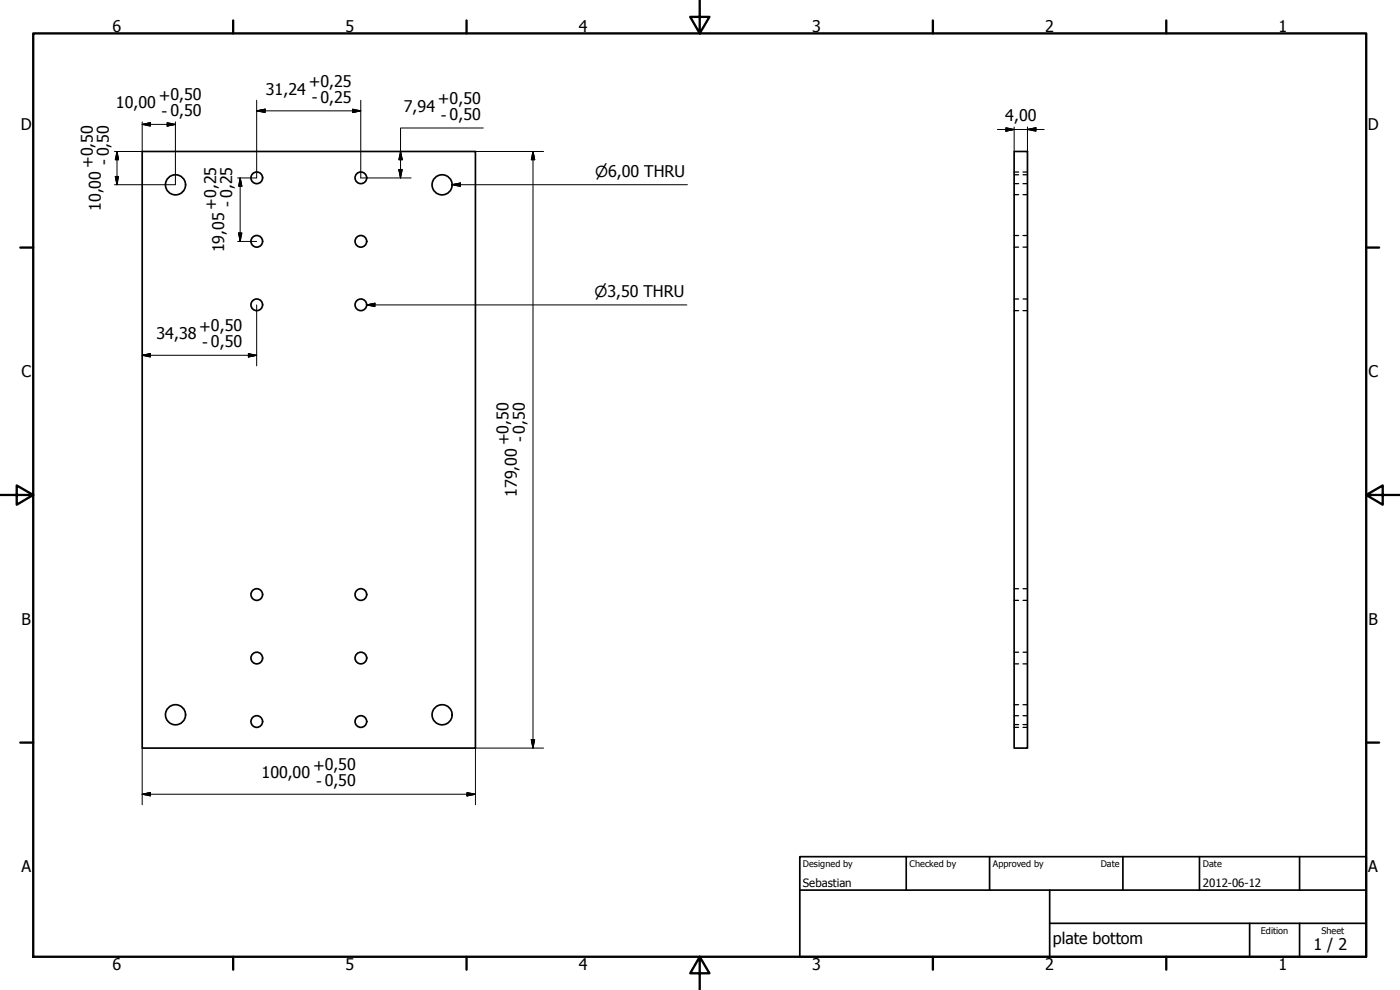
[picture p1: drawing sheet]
<svg xmlns="http://www.w3.org/2000/svg" width="420mm" height="297mm" viewBox="0 0 420 297" stroke-linecap="round" stroke-linejoin="round" font-family="sans-serif">
<!-- layer: Visible (ISO) -->
<g fill="none" stroke="#000" stroke-width=".51">
<path d="M42.7 45.5h100v179h-100zM304.4 45.5h4v179h-4z"/>
<circle cx="52.7" cy="55.5" r="3"/>
<circle cx="77.1" cy="53.4" r="1.75"/>
<circle cx="108.3" cy="53.4" r="1.75"/>
<circle cx="132.7" cy="55.5" r="3"/>
<circle cx="77.1" cy="72.4" r="1.75"/>
<circle cx="108.3" cy="72.4" r="1.75"/>
<circle cx="77.1" cy="91.5" r="1.75"/>
<circle cx="108.3" cy="91.5" r="1.75"/>
<circle cx="77.1" cy="178.4" r="1.75"/>
<circle cx="108.3" cy="178.4" r="1.75"/>
<circle cx="77.1" cy="197.4" r="1.75"/>
<circle cx="108.3" cy="197.4" r="1.75"/>
<circle cx="52.7" cy="214.5" r="3"/>
<circle cx="77.1" cy="216.5" r="1.75"/>
<circle cx="108.3" cy="216.5" r="1.75"/>
<circle cx="132.7" cy="214.5" r="3"/>
</g>
<!-- layer: Hidden (ISO) -->
<g fill="none" stroke="#000" stroke-width=".38">
<path d="M304.4 52.4h1.3M304.4 58.4h1.3M304.4 51.6h1.3M304.4 55.1h1.3M307 52.4h1.4M307 58.4h1.4M307 51.6h1.4M307 55.1h1.4M304.4 70.7h1.3M304.4 74.2h1.3M307 70.7h1.4M307 74.2h1.4"/>
<path d="M304.4 89.7h1.3M304.4 93.2h1.3M307 89.7h1.4M307 93.2h1.4M304.4 176.6h1.3M307 176.6h1.4M304.4 195.7h1.3M304.4 199.2h1.3M304.4 180.1h1.3M307 195.7h1.4M307 199.2h1.4M307 180.1h1.4"/>
<path d="M304.4 211.4h1.3M304.4 217.4h1.3M304.4 214.7h1.3M304.4 218.2h1.3M307 211.4h1.4M307 217.4h1.4M307 214.7h1.4M307 218.2h1.4"/>
</g>
<!-- layer: Border (ISO) -->
<g fill="none" stroke="#000" stroke-width=".7">
<path d="M10 10h400v277.1h-400zM70 6.1v3.9M140 6.1v3.9M210 0v10l-2.9-4.9h5.8l-2.9 4.9M280 6.1v3.9M350 6.1v3.9M6.1 74.3h3.9M410 74.3h3.9M0 148.5h10l-5-2.8v5.7l5-2.9M410 148.5l5 2.9v-5.7l-5 2.8h10M6.1 222.8h3.9M410 222.8h3.9"/>
<path d="M70 287.1v3.8M140 287.1v3.8M210 287.1l2.9 4.9h-5.8l2.9-4.9v9.9M280 287.1v3.8M350 287.1v3.8"/>
</g>
<!-- layer: Title (ISO) -->
<path d="M240 257h170v30.1h-170zM272 257v10.1M297 257v10.1M337 257v10.1M360 257v10.1M390 257v10.1M240 267.1h170M315 277h95M315 267.1v20M375 277v10.1M390 277v10.1" fill="none" stroke="#000" stroke-width=".51"/>
<!-- layer: Dimension (ISO) -->
<g fill="none" stroke="#000" stroke-width=".3">
<path d="M42.7 37.3l2.4-.5v1zM42.7 36.6v8.9h-8.3M42.7 37.3h9.9M50.2 36.8l2.4 .5-2.4 .5zM52.6 36.6v18.8h-18.2M77 33.3l2.6-.5v1zM77 30.1v23.3h-5.7M77 33.3h31.3M105.8 32.8l2.5 .5-2.5 .5zM108.3 30.1v23.3h15.1M145 38.4h-24.8v15M299.3 38.8h14.1"/>
<path d="M301.9 38.3l2.5 .5-2.5 .6zM304.4 38.1v7.4M308.4 38.8l2.5-.5v1.1zM308.4 38.1v7.4M34.6 52.9h1l-.5 2.5zM35.1 45.5l.5 2.4h-1zM35.1 45.5v9.9M72.1 53.4l.5 2.5h-1zM72.1 53.4v19M119.7 50.8h1l-.5 2.6zM120.2 45.5l.5 2.4h-1zM142.7 45.5h20.4"/>
<path d="M160 45.5l.5 2.4h-1.1zM160 45.5v179M71.3 72.4h5.7M71.6 69.9h1l-.5 2.5zM77 91.5v18.3M42.7 106.6l2.4-.5v1zM42.7 106.6h34.3M74.5 106.1l2.5 .5-2.5 .5zM42.7 238.3l2.4-.5v1zM42.7 238.3h100M42.7 224.5v17M140.1 237.8l2.6 .5-2.6 .5z"/>
<path d="M159.4 221.9h1.1l-.5 2.6zM163.1 224.5h-20.4v17"/>
</g>
<g fill="#000" stroke="#000" stroke-width=".3">
<path d="M42.7 37.3l2.4-.5zM42.7 37.3l2.4-.5v1zM50.2 37.8l2.4-.5zM50.2 36.8l2.4 .5-2.4 .5zM77 33.3l2.6-.5zM77 33.3l2.6-.5v1zM105.8 33.8l2.5-.5zM105.8 32.8l2.5 .5-2.5 .5zM301.9 39.4l2.5-.6zM301.9 38.3l2.5 .5-2.5 .6zM308.4 38.8l2.5-.5zM308.4 38.8l2.5-.5v1.1z"/>
<path d="M34.6 52.9l.5 2.5zM34.6 52.9h1l-.5 2.5zM35.1 45.5l.5 2.4zM35.1 45.5l.5 2.4h-1zM72.1 53.4l.5 2.5zM72.1 53.4l.5 2.5h-1zM119.7 50.8l.5 2.6zM119.7 50.8h1l-.5 2.6zM120.2 45.5l.5 2.4zM120.2 45.5l.5 2.4h-1zM160 45.5l.5 2.4zM160 45.5l.5 2.4h-1.1z"/>
<path d="M71.6 69.9l.5 2.5zM71.6 69.9h1l-.5 2.5zM42.7 106.6l2.4-.5zM42.7 106.6l2.4-.5v1zM74.5 107.1l2.5-.5zM74.5 106.1l2.5 .5-2.5 .5zM42.7 238.3l2.4-.5zM42.7 238.3l2.4-.5v1zM140.1 238.8l2.6-.5zM140.1 237.8l2.6 .5-2.6 .5zM159.4 221.9l.6 2.6zM159.4 221.9h1.1l-.5 2.6z"/>
</g>
<!-- layer: Symbol (ISO) -->
<path d="M135.6 55.4l2.6-.5v1zM135.6 55.4h70.7M110 91.5l2.5-.5v1zM110 91.5h96.1" fill="none" stroke="#000" stroke-width=".3"/>
<path d="M135.6 55.4l2.6-.5zM135.6 55.4l2.6-.5v1zM110 91.5l2.5-.5zM110 91.5l2.5-.5v1z" fill="#000" stroke="#000" stroke-width=".3"/>
<g font-size="4.8">
<text x="33.7" y="9.6">6</text>
<text x="103.7" y="9.6">5</text>
<text x="173.7" y="9.6">4</text>
<text x="243.7" y="9.6">3</text>
<text x="313.7" y="9.6">2</text>
<text x="383.7" y="9.6">1</text>
<text x="79.8" y="28.4">31,24</text>
<text x="92.6" y="26.1">+0,25</text>
<text x="34.8" y="32.5">10,00</text>
<text x="47.6" y="30.2">+0,50</text>
<text x="48.5" y="35.1">- 0,50</text>
<text x="93.5" y="31">- 0,25</text>
<text x="121.2" y="33.6">7,94</text>
<text x="131.4" y="31.3">+0,50</text>
<text x="6.2" y="38.9">D</text>
<text x="132.3" y="36.2">- 0,50</text>
<text x="301.7" y="36.4">4,00</text>
<text x="410.5" y="38.9">D</text>
<text x="28" y="50.5" transform="rotate(-90 28 50.5)">+0,50</text>
<text x="32.9" y="49.6" transform="rotate(-90 32.9 49.6)">- 0,50</text>
<text x="30.3" y="63.3" transform="rotate(-90 30.3 63.3)">10,00</text>
<text x="65" y="62.9" transform="rotate(-90 65 62.9)">+0,25</text>
<text x="69.9" y="62" transform="rotate(-90 69.9 62)">- 0,25</text>
<text x="67.3" y="75.7" transform="rotate(-90 67.3 75.7)">19,05</text>
<text x="47" y="101.8">34,38</text>
<text x="59.8" y="99.5">+0,50</text>
<text x="60.7" y="104.4">- 0,50</text>
<text x="6.4" y="113.1">C</text>
<text x="410.7" y="113.1">C</text>
<text x="152.8" y="133.7" transform="rotate(-90 152.8 133.7)">+0,50</text>
<text x="157.7" y="132.8" transform="rotate(-90 157.7 132.8)">- 0,50</text>
<text x="155.1" y="149.1" transform="rotate(-90 155.1 149.1)">179,00</text>
<text x="6.4" y="187.4">B</text>
<text x="410.7" y="187.4">B</text>
<text x="78.5" y="233.5">100,00</text>
<text x="94" y="231.2">+0,50</text>
<text x="94.9" y="236.1">- 0,50</text>
<text x="6.4" y="261.7">A</text>
<text x="410.7" y="261.7">A</text>
<text x="316" y="283.4">plate bottom</text>
<text x="394.2" y="285">1 / 2</text>
<text x="33.7" y="290.9">6</text>
<text x="103.7" y="290.9">5</text>
<text x="173.7" y="290.9">4</text>
<text x="243.7" y="290.9">3</text>
<text x="313.7" y="290.9">2</text>
<text x="383.7" y="290.9">1</text>
</g>
<g font-size="4.6">
<text x="178.6" y="53">⌀6,00 THRU</text>
<text x="178.4" y="89.1">⌀3,50 THRU</text>
</g>
<g font-size="3.4">
<text x="241" y="266">Sebastian</text>
<text x="361" y="266">2012-06-12</text>
</g>
<g font-size="2.7">
<text x="241" y="260.1">Designed by</text>
<text x="273" y="260.1">Checked by</text>
<text x="298" y="260.1">Approved by</text>
<text x="330.3" y="260">Date</text>
<text x="361" y="260">Date</text>
<text x="378.4" y="280.1">Edition</text>
<text x="396.6" y="280.1">Sheet</text>
</g>
</svg>
